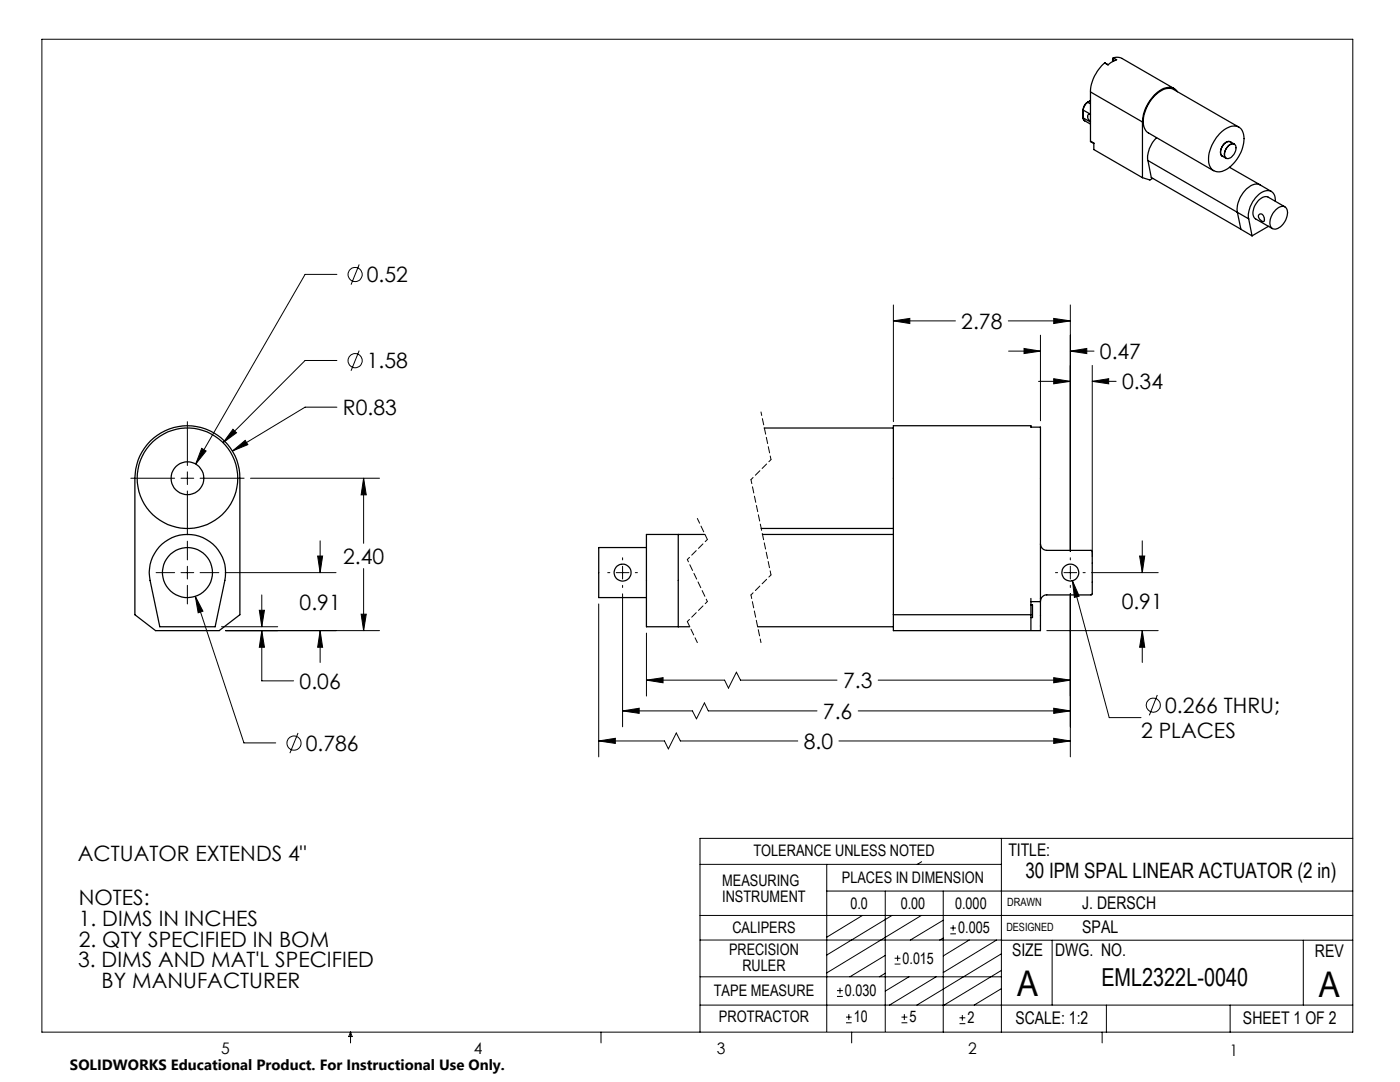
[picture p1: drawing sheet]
<svg xmlns="http://www.w3.org/2000/svg" width="279mm" height="216mm" viewBox="0 0 279 216" stroke-linecap="round" stroke-linejoin="round" font-family="sans-serif">
<g fill="none" stroke="#000" stroke-width=".2">
<path d="M8.4 7.8h261.6v198.2h-261.6zM67.2 54.8h-6.3l-21.8 37.8M71.7 52.8l-1.6 4M67.2 71.9h-6.3l-16.4 16.4M71.7 70l-1.6 4M178.3 64l3.3-.5v1.1zM178.3 60.9v23.2M178.3 64h12.4M201.2 64h12.4M201.3 70.1h6.3M204.4 69.5l3.2 .6-3.2 .5zM207.3 76.1h6.3"/>
<path d="M207.6 66.9v17.1M210.3 75.6l3.3 .5-3.3 .5zM210.3 63.5l3.3 .5-3.3 .6zM213.6 70.1l3.3-.6v1.1zM213.6 60.9v49.1M213.6 70.1h4.7M218 76.1l3.3-.5v1zM218 72.9v38.2M218 76.1h4.7M26.1 95.4h8.8M36.1 95.4h2.6M37.4 84.1v8.8"/>
<path d="M37.4 94.2v2.5M37.4 98v8.7M39.9 95.4h8.8M40.3 89.5l.8 .5-2 2.6zM46.4 90l2.5-2.1 .6 .8zM46.5 85.7l.7 .7-2.7 1.9zM50 95.4h25.7M67.2 81.2h-6.3l-14.5 8.8M72.6 95.4l.5 3.3h-1zM72.6 95.4v13M31.2 114.3h3.7M36.1 114.3h2.6"/>
<path d="M37.4 108v3.7M37.4 113v2.5M37.4 116.8v3.7M39 119l1.5 3-1 .3zM39 119l9.7 29.2h6.3M39.9 114.3h3.8M44.9 114.3h22.2M52.2 118.7v6.4M63.4 110.9h1l-.5 3.4zM63.9 107.9v6.4M72.6 113.5v12.3M121.3 114.3h.4"/>
<path d="M123 114.3h2.5M124.2 111.3v.4M124.2 113v2.5M124.2 116.8v.4M124.2 118.5v26.5M126.8 114.3h.4M210.6 114.3h.5M212.3 114.3h2.6M213.6 111.3v.4M213.6 113v2.5M213.6 116.8v.4M213.6 118.5v32.5"/>
<path d="M214 115.9l1.4 3.1-1 .2zM214 115.9l7.4 27.3h6.3M216.1 114.3h.5M217.8 114.3h13.3M227.4 110.9h1.1l-.5 3.4zM228 107.9v6.4M44.2 125.1h11.2M45 125.8h30.7M51.8 121.8h1l-.6 3.3zM52.2 125.8l.6 3.4h-1zM52.2 125.8v10.1h6.4M63.9 125.8l.5 3.4h-1z"/>
<path d="M63.9 125.8v6.4M72.1 122.6h1l-.5 3.2zM119.5 120.5v30.5M129 135.7l3.3-.5v1zM129 126.3v12.6M129 135.7h15.6l.8 1.6 1.6-3.2 .8 1.6h19.2M175.3 135.7h38.3M208.9 125.8h22.2M210.3 135.2l3.3 .5-3.3 .5zM228 125.8l.5 3.4h-1.1zM228 125.8v6.4M231 138.7l-1.6 4"/>
<path d="M59.5 146.3l-1.6 4M119.5 147.8l3.3-.5v1zM119.5 147.8h13.1l.8 1.6 1.6-3.1 .8 1.5h23.4M124.2 141.9l3.4-.6v1zM124.2 141.9h14l.8 1.5 1.6-3.1 .8 1.6h21.7M167.4 147.8h46.2M171.3 141.9h42.3M210.3 141.3l3.3 .6-3.3 .4zM210.3 147.3l3.3 .5-3.3 .5zM139.7 172.5h60.1M165 177.8h105M165 172.5v33.3"/>
<path d="M176.7 177.8v28M183.9 171.9l-.8 .6M188.2 177.8v28.2M199.8 167.3v38.7M270 167.3h-130.3v38.7M139.7 182.7h130.3M139.7 187.6h60.2M139.7 194.9h60.1M167 198.8h1.2M167 197.7h1.2M167.6 197.1v1.2M172.1 182.7l-7.1 4.3"/>
<path d="M176.7 194.2l-1.2 .7M176.7 190.6l-7.1 4.3M178 182.7l-13 7.9M178.5 192.4h1.2M178.5 191.2h1.2M179.1 190.6v1.2M181.4 194.9l-4.7 2.9M183.9 182.7l-18.9 11.4M186.8 194.9l-9.3 5.7M188.2 183.6l-6.5 4M188.2 187.2l-.7 .4M189.7 186.3h1.1"/>
<path d="M189.7 185.2h1.1M190.2 184.6v1.1M193.4 187.6l-5.2 3.1M198.9 187.6l-10.7 6.5M199.8 187.6h70.2M199.8 197.3l-5.4 3.3M199.8 193.6l-11.6 7.1M199.8 190.3l-16.8 10.3M210 187.6v13M260.1 187.6v13M70 206v2.1M70 206l.3 .8h-.7z"/>
<path d="M119.9 206v2.1M139.7 200.6h130.3M168.8 204.1h1.2M168.8 203h1.2M169.4 202.4v1.1M170 206v2.1M179.9 204.1h1.2M179.9 203h1.2M180.5 202.4v1.1M191.5 204.3h1.2M191.5 203.1h1.2M192.1 202.5v1.2"/>
<path d="M220 206v2.1M220.8 200.6v5.4M245.5 200.6v5.4"/>
<circle cx="70.9" cy="54.8" r="1.42"/>
<circle cx="70.9" cy="72" r="1.41"/>
<circle cx="58.7" cy="148.3" r="1.41"/>
<circle cx="230.2" cy="140.7" r="1.4"/>
</g>
<path d="M139.2 103.5l2 4.1M137.2 124l2 4.2" fill="none" stroke="#000" stroke-width=".2" stroke-dasharray="1.3 .6" stroke-dashoffset=".2"/>
<path d="M153.9 91.7l-4 4M141.2 107.6l-4 4M153.9 114.7l-4 4M141.2 120l-4 4" fill="none" stroke="#000" stroke-width=".2" stroke-dasharray="1.3 .6" stroke-dashoffset=".7"/>
<path d="M137.2 111.6l4 8.4" fill="none" stroke="#000" stroke-width=".2" stroke-dasharray="1.3 .6" stroke-dashoffset=".8"/>
<path d="M151.9 82.2l2 9.5M149.9 118.7l2 9.5" fill="none" stroke="#000" stroke-width=".2" stroke-dasharray="1.3 .6" stroke-dashoffset=".5"/>
<path d="M149.9 95.7l4 19" fill="none" stroke="#000" stroke-width=".2" stroke-dasharray="1.3 .6" stroke-dashoffset=".4"/>
<path d="M210.3 75.6l3.3 .5-3.3 .5zM218 76.1l3.3-.5v1zM213.6 70.1l3.3-.6v1.1zM204.4 69.5l3.2 .6-3.2 .5zM210.3 63.5l3.3 .5-3.3 .6zM178.3 64l3.3-.5v1.1zM210.3 135.2l3.3 .5-3.3 .5zM129 135.7l3.3-.5v1zM210.3 141.3l3.3 .6-3.3 .4zM124.2 141.9l3.4-.6v1zM210.3 147.3l3.3 .5-3.3 .5zM119.5 147.8l3.3-.5v1zM214 115.9l.4 3.3 1-.2zM228 125.8l.5 3.4h-1.1zM227.4 110.9h1.1l-.5 3.4zM46.5 85.7l-2 2.6 2.7-1.9zM40.3 89.5l-1.2 3.1 2-2.6zM63.4 110.9h1l-.5 3.4zM63.9 125.8l.5 3.4h-1zM52.2 125.8l.6 3.4h-1zM51.8 121.8h1l-.6 3.3zM39 119l.5 3.3 1-.3zM46.4 90l3.1-1.3-.6-.8zM72.1 122.6h1l-.5 3.2zM72.6 95.4l.5 3.3h-1z" fill="#000"/>
<g fill="none" stroke="#000" stroke-width=".25">
<path d="M217.6 18.3l10.4 6M217.6 18.3v9.9M220.5 12.6a8.1 8.1 0 0 0-2.9 5.7M220.5 12.6l.7 .3M222 11.9v.4M222 11.9l.5 .2M222.2 11.5l.6 .4-1 .6-.7 .4-.6-.3M222.2 11.5l.9-.1 .8 .2 10.4 6.1M222.2 11.5l-.2 .4M235 18.3a2.14 2.14 0 0 0-3-.6 8.2 8.2 0 0 0-4 6.6M216.1 23.5l.4 .6M216.1 21.9l.1 .1"/>
<path d="M216.1 23.5h.1M216.1 21.9v1.6M216.2 23.5l.3 .6M216.2 22v1.5M216.2 22l1.4 .8M216.2 23.5l1.4 .8M216.5 24.1l1.1 .7M217 20.4v.1a1.83 1.83 0 0 0-.9 1.4M217 20.4h.1M217.1 20.4a2.08 2.08 0 0 0-.9 1.6M217.1 20.4l.5 .3M217.6 28.2l.7 .4"/>
<path d="M217.6 22.9a.43 .43 0 0 0-.5 .1 .43 .43 0 0 0 0 .6l.5 .7M217.6 20.1l-.6 .3M217.6 28.2l.7 .3v1.3l9.7 5.7M217.6 20.1l-.5 .3M228 24.3v11.2M228 35.5l1.5 .4 .5-.3M229.1 32l20.1 11.7M229.1 32l.7 3.4 17.8 10.3M230.8 27.5a5.4 5.4 0 0 0-1.7 4.5M243.3 26.7a3.7 3.7 0 0 1 3.9-1.4 3.1 3.1 0 0 1 .9 3.5 7.2 7.2 0 0 1-4.5 5.5 2.08 2.08 0 0 1-2.4-2.6 7.9 7.9 0 0 1 2.1-5zM244.2 28.8a1.27 1.27 0 0 1 1.4-.5l.7 .5a1.78 1.78 0 0 0-1.9 1.6v.8l.3 .4-.8-.4a1.76 1.76 0 0 1 .3-2.4zM245.1 29.1a.96 .96 0 0 1 1.5-.1 2.09 2.09 0 0 1-1.8 2.6 1.44 1.44 0 0 1 0-2.1z"/>
<path d="M245.4 33.4l6 3.4M245.6 28.3a1.44 1.44 0 0 0-1.8 1.2 1.26 1.26 0 0 0 .2 1.7M247.2 25.4l-13-7.5a2.95 2.95 0 0 0-3.3 .8 7.4 7.4 0 0 0-2.6 6.6l.4 .8 .3 .3 13.2 7.7M253.7 38.2l-2.2-1.3a2.59 2.59 0 0 0-3 1.1 5.7 5.7 0 0 0-1.6 4.4l.7 3.4 2.3 1.3M249.2 43.7l.7 3.4M251.3 42.8a.78 .78 0 0 1 1 .9 .36 .36 0 0 1-.1 .5 .36 .36 0 0 1-.5-.2l-.2-.1a.69 .69 0 0 1-.2-1.1zM253.2 45.2l-3.3 1.9M254.5 40.2a1.69 1.69 0 0 0-1.8-2.1 5.4 5.4 0 0 0-3.5 5.6M254.6 41.9a1.39 1.39 0 0 1 2.1-.3 3.3 3.3 0 0 1-2.3 4.1 1.19 1.19 0 0 1-.9-1.6 4.1 4.1 0 0 1 1.1-2.2zM256.4 41.3l-3.3-2a2.16 2.16 0 0 0-2.5 1.4 2.25 2.25 0 0 0 0 3l3.3 1.9M30 88a10.5 10.5 0 0 1 11.4-2.3 10.5 10.5 0 0 1 6.5 9.7v27.3l-4.2 3.1h-12.7l-4.1-3.1v-27.3a10.4 10.4 0 0 1 3.1-7.4zM152.5 85.4h25.8"/>
<path d="M178.3 84.9h27.4v.3h1.9v40.6h-29.3zM31.7 109.1a7.6 7.6 0 0 1 9.2-1.6 7.6 7.6 0 0 1 4 8.3l-2 9.3h-11l-1.9-9.3a7.5 7.5 0 0 1 1.7-6.7zM129 109.3h-9.5v9.9h9.5M135.4 106.6v18.5M140.7 106.6h-11.7v18.5h8.7M151.9 105.4h26.4M152.2 106.6h26.1M205.7 119.4v6.3M207.6 108.5a1.33 1.33 0 0 0 1.3 1.3h8.9l.2 .2v8.5l-.1 .2h-9a1.26 1.26 0 0 0-1.3 1.3M151.2 125.1h27.1M178.3 122.7h27.4M205.7 120.7h.4v2.5h-.4"/>
<path d="M205.7 120.1h1.9"/>
<circle cx="37.4" cy="95.4" r="3.3"/>
<circle cx="37.4" cy="95.4" r="10"/>
<circle cx="37.4" cy="114.2" r="5"/>
<circle cx="124.3" cy="114.3" r="1.69"/>
<circle cx="213.6" cy="114.2" r="1.68"/>
</g>
<g font-size="7.1">
<text x="203" y="198.7">A</text>
<text x="263.2" y="198.9">A</text>
</g>
<text font-size="4.9" x="219.8" y="196.7">EML2322L-0040</text>
<g font-size="4.2">
<text x="73.2" y="56.3">0.52</text>
<text x="191.9" y="65.6">2.78</text>
<text x="219.5" y="71.6">0.47</text>
<text x="73.2" y="73.5">1.58</text>
<text x="223.9" y="77.7">0.34</text>
<text x="68.4" y="82.8">R0.83</text>
<text x="68.5" y="112.5">2.40</text>
<text x="59.8" y="121.7">0.91</text>
<text x="223.9" y="121.6">0.91</text>
<text x="59.8" y="137.4">0.06</text>
<text x="168.3" y="137.3">7.3</text>
<text x="164.2" y="143.4">7.6</text>
<text x="232.5" y="142.2">0.266 THRU;</text>
<text x="61" y="149.8">0.786</text>
<text x="160.4" y="149.4">8.0</text>
<text x="227.7" y="147.3">2 PLACES</text>
<text x="15.5" y="171.8">ACTUATOR EXTENDS 4&quot;</text>
<text x="204.6" y="175.1">30 IPM SPAL LINEAR ACTUATOR (2 in)</text>
<text x="15.7" y="180.6">NOTES:</text>
<text x="15.7" y="184.7">1. DIMS IN INCHES</text>
<text x="15.7" y="188.9">2. QTY SPECIFIED IN BOM</text>
<text x="15.6" y="193">3. DIMS AND MAT'L SPECIFIED</text>
<text x="20.3" y="197.1">BY MANUFACTURER</text>
</g>
<g font-size="3.5">
<text x="201.2" y="170.7">TITLE:</text>
<text x="216" y="181.4">J. DERSCH</text>
<text x="202" y="190.8">SIZE</text>
<text x="210.6" y="190.8">DWG. NO.</text>
<text x="216" y="186.2">SPAL</text>
<text x="262.4" y="190.9">REV</text>
<text x="202.7" y="204.4">SCALE: 1:2</text>
<text x="248.1" y="204.4">SHEET 1 OF 2</text>
</g>
<g font-size="3.2">
<text x="150.4" y="170.8">TOLERANCE UNLESS NOTED</text>
<text x="144.1" y="176.7">MEASURING</text>
<text x="144.1" y="179.9">INSTRUMENT</text>
<text x="168" y="176.2">PLACES IN DIMENSION</text>
<text x="169.7" y="181.4">0.0</text>
<text x="179.8" y="181.4">0.00</text>
<text x="190.6" y="181.4">0.000</text>
<text x="145.5" y="190.6">PRECISION</text>
<text x="146.2" y="186.2">CALIPERS</text>
<text x="191.2" y="186.2">0.005</text>
<text x="148.2" y="193.8">RULER</text>
<text x="180.1" y="192.3">0.015</text>
<text x="142.4" y="198.7">TAPE MEASURE</text>
<text x="168.6" y="198.7">0.030</text>
<text x="143.5" y="204">PROTRACTOR</text>
<text x="170.4" y="204">10</text>
<text x="181.5" y="204">5</text>
<text x="193.1" y="204.2">2</text>
<text x="44.2" y="210.4">5</text>
<text x="94.6" y="210.3">4</text>
<text x="143.1" y="210.4">3</text>
<text x="193.2" y="210.3">2</text>
<text x="245.4" y="210.6">1</text>
</g>
<text font-size="3" x="14" y="213.5">SOLIDWORKS Educational Product. For Instructional Use Only.</text>
<g font-size="2.3">
<text x="200.8" y="185.7">DESIGNED</text>
<text x="201" y="180.9">DRAWN</text>
</g>
</svg>
